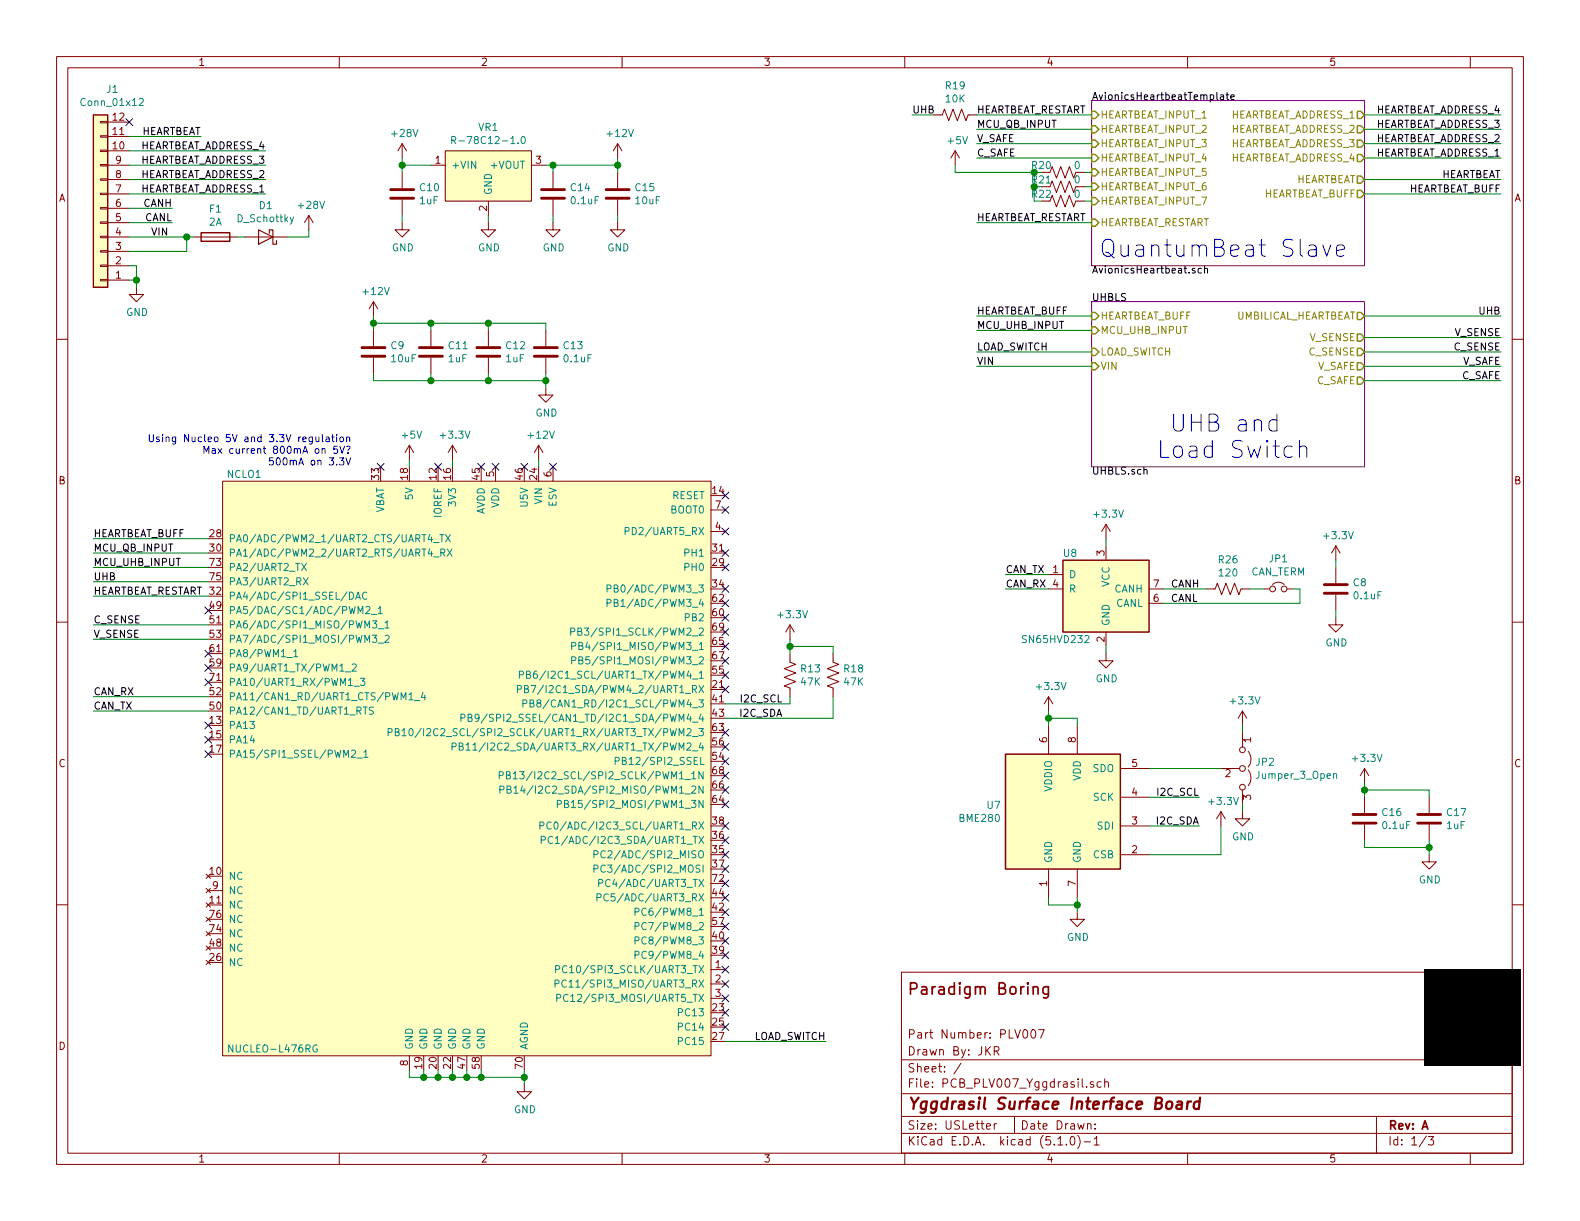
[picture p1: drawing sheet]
EESchema Schematic File Version 4
LIBS:PCB_PLV007_Yggdrasil-cache
EELAYER 29 0
EELAYER END
$Descr USLetter 11000 8500
encoding utf-8
Sheet 1 3
Title "Yggdrasil Surface Interface Board"
Date ""
Rev "A"
Comp ""
Comment1 "JKR"
Comment2 "PLV007"
Comment3 ""
Comment4 ""
$EndDescr
$Sheet
S 7600 700  1900 1150
U 5F94F01A
F0 "AvionicsHeartbeatTemplate" 50
F1 "AvionicsHeartbeat.sch" 50
F2 "HEARTBEAT_INPUT_1" I L 7600 800 50 
F3 "HEARTBEAT_INPUT_2" I L 7600 900 50 
F4 "HEARTBEAT_INPUT_3" I L 7600 1000 50 
F5 "HEARTBEAT_INPUT_4" I L 7600 1100 50 
F6 "HEARTBEAT_INPUT_5" I L 7600 1200 50 
F7 "HEARTBEAT_INPUT_6" I L 7600 1300 50 
F8 "HEARTBEAT_INPUT_7" I L 7600 1400 50 
F9 "HEARTBEAT_ADDRESS_1" O R 9500 800 50 
F10 "HEARTBEAT_ADDRESS_2" O R 9500 900 50 
F11 "HEARTBEAT_ADDRESS_3" O R 9500 1000 50 
F12 "HEARTBEAT_ADDRESS_4" O R 9500 1100 50 
F13 "HEARTBEAT" O R 9500 1250 50 
F14 "HEARTBEAT_RESTART" I L 7600 1550 50 
F15 "HEARTBEAT_BUFF" O R 9500 1350 50 
$EndSheet
Text Notes 7650 1800 0    118  ~ 0
QuantumBeat Slave
$Comp
L boringlib:NUCLEO-L476RG NCLO1
U 1 1
P 3250 5350
F 0 "NCLO1" H 1700 7400 50  0000 C CNN
F 1 "NUCLEO-L476RG" H 1900 3400 50  0000 C CNN
F 2 "BoringFootprints:ST_Nucleo-64" H 3200 4650 50  0001 C CNN
F 3 "https://www.st.com/resource/en/datasheet/stm32l476rg.pdf" H 3200 4650 50  0001 C CNN
	1    3250 5350
	1    0    0    -1  
$EndComp
$Comp
L Interface_CAN_LIN:SN65HVD232 U8
U 1 1
P 7700 4100
F 0 "U8" H 7450 4350 50  0000 C CNN
F 1 "SN65HVD232" H 7350 3750 50  0000 C CNN
F 2 "Package_SO:SOIC-8_3.9x4.9mm_P1.27mm" H 7700 3600 50  0001 C CNN
F 3 "http://www.ti.com/lit/ds/symlink/sn65hvd230.pdf" H 7600 4500 50  0001 C CNN
	1    7700 4100
	1    0    0    -1  
$EndComp
Text Label 7000 4000 0    50   ~ 0
CAN_TX
Wire Wire Line
	7000 4000 7300 4000
Text Label 7000 4100 0    50   ~ 0
CAN_RX
Wire Wire Line
	7000 4100 7300 4100
$Comp
L Device:R_US R26
U 1 1
P 8550 4100
F 0 "R26" V 8345 4100 50  0000 C CNN
F 1 "120" V 8436 4100 50  0000 C CNN
F 2 "" V 8590 4090 50  0001 C CNN
F 3 "~" H 8550 4100 50  0001 C CNN
	1    8550 4100
	0    1    1    0   
$EndComp
$Comp
L Device:Jumper_NC_Small JP1
U 1 1
P 8900 4100
F 0 "JP1" H 8900 4312 50  0000 C CNN
F 1 "CAN_TERM" H 8900 4221 50  0000 C CNN
F 2 "" H 8900 4100 50  0001 C CNN
F 3 "~" H 8900 4100 50  0001 C CNN
	1    8900 4100
	1    0    0    -1  
$EndComp
Wire Wire Line
	8700 4100 8800 4100
Wire Wire Line
	9000 4100 9050 4100
Wire Wire Line
	9050 4100 9050 4200
Wire Wire Line
	9050 4200 8100 4200
Wire Wire Line
	8400 4100 8100 4100
Text Label 8150 4100 0    50   ~ 0
CANH
Text Label 8150 4200 0    50   ~ 0
CANL
$Comp
L power:+3.3V #PWR0101
U 1 1
P 7700 3750
F 0 "#PWR0101" H 7700 3600 50  0001 C CNN
F 1 "+3.3V" H 7715 3923 50  0000 C CNN
F 2 "" H 7700 3750 50  0001 C CNN
F 3 "" H 7700 3750 50  0001 C CNN
	1    7700 3750
	1    0    0    -1  
$EndComp
Wire Wire Line
	7700 3750 7700 3800
Wire Wire Line
	7700 4500 7700 4550
$Comp
L power:GND #PWR0102
U 1 1
P 7700 4550
F 0 "#PWR0102" H 7700 4300 50  0001 C CNN
F 1 "GND" H 7705 4377 50  0000 C CNN
F 2 "" H 7700 4550 50  0001 C CNN
F 3 "" H 7700 4550 50  0001 C CNN
	1    7700 4550
	1    0    0    -1  
$EndComp
$Comp
L power:+3.3V #PWR0103
U 1 1
P 9300 3900
F 0 "#PWR0103" H 9300 3750 50  0001 C CNN
F 1 "+3.3V" H 9315 4073 50  0000 C CNN
F 2 "" H 9300 3900 50  0001 C CNN
F 3 "" H 9300 3900 50  0001 C CNN
	1    9300 3900
	1    0    0    -1  
$EndComp
$Comp
L power:GND #PWR0104
U 1 1
P 9300 4300
F 0 "#PWR0104" H 9300 4050 50  0001 C CNN
F 1 "GND" H 9305 4127 50  0000 C CNN
F 2 "" H 9300 4300 50  0001 C CNN
F 3 "" H 9300 4300 50  0001 C CNN
	1    9300 4300
	1    0    0    -1  
$EndComp
$Comp
L Device:C C8
U 1 1
P 9300 4100
F 0 "C8" H 9415 4146 50  0000 L CNN
F 1 "0.1uF" H 9415 4055 50  0000 L CNN
F 2 "" H 9338 3950 50  0001 C CNN
F 3 "~" H 9300 4100 50  0001 C CNN
	1    9300 4100
	1    0    0    -1  
$EndComp
Wire Wire Line
	9300 4250 9300 4300
Wire Wire Line
	9300 3950 9300 3900
NoConn ~ 2650 3250
NoConn ~ 3050 3250
NoConn ~ 3350 3250
NoConn ~ 3450 3250
NoConn ~ 3650 3250
NoConn ~ 3850 3250
Text Notes 2450 3250 2    50   ~ 0
Using Nucleo 5V and 3.3V regulation\nMax current 800mA on 5V?\n500mA on 3.3V
$Comp
L power:+12V #PWR0105
U 1 1
P 3750 3200
F 0 "#PWR0105" H 3750 3050 50  0001 C CNN
F 1 "+12V" H 3765 3373 50  0000 C CNN
F 2 "" H 3750 3200 50  0001 C CNN
F 3 "" H 3750 3200 50  0001 C CNN
	1    3750 3200
	1    0    0    -1  
$EndComp
Wire Wire Line
	3750 3200 3750 3250
Wire Wire Line
	3150 3200 3150 3250
Wire Wire Line
	2850 3200 2850 3250
$Comp
L power:+5V #PWR0106
U 1 1
P 2850 3200
F 0 "#PWR0106" H 2850 3050 50  0001 C CNN
F 1 "+5V" H 2865 3373 50  0000 C CNN
F 2 "" H 2850 3200 50  0001 C CNN
F 3 "" H 2850 3200 50  0001 C CNN
	1    2850 3200
	1    0    0    -1  
$EndComp
$Comp
L power:+3.3V #PWR0107
U 1 1
P 3150 3200
F 0 "#PWR0107" H 3150 3050 50  0001 C CNN
F 1 "+3.3V" H 3165 3373 50  0000 C CNN
F 2 "" H 3150 3200 50  0001 C CNN
F 3 "" H 3150 3200 50  0001 C CNN
	1    3150 3200
	1    0    0    -1  
$EndComp
Text Label 650  4850 0    50   ~ 0
CAN_RX
Wire Wire Line
	650  4850 1450 4850
Wire Wire Line
	1450 4950 650  4950
Text Label 650  4950 0    50   ~ 0
CAN_TX
$Comp
L Connector_Generic:Conn_01x12 J1
U 1 1
P 700 1450
F 0 "J1" H 618 625 50  0000 C CNN
F 1 "Conn_01x12" H 618 716 50  0000 C CNN
F 2 "" H 700 1450 50  0001 C CNN
F 3 "~" H 700 1450 50  0001 C CNN
	1    700  1450
	-1   0    0    1   
$EndComp
NoConn ~ 900  850 
$Comp
L power:GND #PWR0108
U 1 1
P 950 2000
F 0 "#PWR0108" H 950 1750 50  0001 C CNN
F 1 "GND" H 955 1827 50  0000 C CNN
F 2 "" H 950 2000 50  0001 C CNN
F 3 "" H 950 2000 50  0001 C CNN
	1    950  2000
	1    0    0    -1  
$EndComp
Wire Wire Line
	950  2000 950  1950
Wire Wire Line
	950  1850 900  1850
Wire Wire Line
	900  1950 950  1950
Connection ~ 950  1950
Wire Wire Line
	950  1950 950  1850
Text Label 1400 950  2    50   ~ 0
HEARTBEAT
Wire Wire Line
	1400 950  900  950 
Text Label 1850 1050 2    50   ~ 0
HEARTBEAT_ADDRESS_4
Wire Wire Line
	1850 1050 900  1050
Text Label 1850 1150 2    50   ~ 0
HEARTBEAT_ADDRESS_3
Wire Wire Line
	1850 1150 900  1150
Text Label 1850 1250 2    50   ~ 0
HEARTBEAT_ADDRESS_2
Wire Wire Line
	1850 1250 900  1250
Text Label 1850 1350 2    50   ~ 0
HEARTBEAT_ADDRESS_1
Wire Wire Line
	1850 1350 900  1350
Text Label 1200 1450 2    50   ~ 0
CANH
Text Label 1200 1550 2    50   ~ 0
CANL
Wire Wire Line
	1200 1550 900  1550
Wire Wire Line
	900  1450 1200 1450
Wire Wire Line
	900  1650 1300 1650
Wire Wire Line
	900  1750 1300 1750
Wire Wire Line
	1300 1750 1300 1650
Wire Wire Line
	1300 1650 1350 1650
Connection ~ 1300 1650
$Comp
L Device:Fuse F1
U 1 1
P 1500 1650
F 0 "F1" V 1303 1650 50  0000 C CNN
F 1 "2A" V 1394 1650 50  0000 C CNN
F 2 "" V 1430 1650 50  0001 C CNN
F 3 "~" H 1500 1650 50  0001 C CNN
	1    1500 1650
	0    1    1    0   
$EndComp
$Comp
L Device:D_Schottky D1
U 1 1
P 1850 1650
F 0 "D1" H 1850 1434 50  0000 C CNN
F 1 "D_Schottky" H 1850 1525 50  0000 C CNN
F 2 "" H 1850 1650 50  0001 C CNN
F 3 "~" H 1850 1650 50  0001 C CNN
	1    1850 1650
	-1   0    0    1   
$EndComp
Wire Wire Line
	1650 1650 1700 1650
Wire Wire Line
	2000 1650 2150 1650
Wire Wire Line
	2150 1650 2150 1600
Text Label 1050 1650 0    50   ~ 0
VIN
Text Label 650  3750 0    50   ~ 0
HEARTBEAT_BUFF
Wire Wire Line
	650  3750 1450 3750
$Comp
L power:GND #PWR0109
U 1 1
P 3650 7550
F 0 "#PWR0109" H 3650 7300 50  0001 C CNN
F 1 "GND" H 3655 7377 50  0000 C CNN
F 2 "" H 3650 7550 50  0001 C CNN
F 3 "" H 3650 7550 50  0001 C CNN
	1    3650 7550
	1    0    0    -1  
$EndComp
Wire Wire Line
	3650 7550 3650 7500
Wire Wire Line
	2850 7450 2850 7500
Wire Wire Line
	2850 7500 2950 7500
Connection ~ 3650 7500
Wire Wire Line
	3650 7500 3650 7450
Wire Wire Line
	3350 7500 3350 7450
Connection ~ 3350 7500
Wire Wire Line
	3350 7500 3650 7500
Wire Wire Line
	3250 7450 3250 7500
Connection ~ 3250 7500
Wire Wire Line
	3250 7500 3350 7500
Wire Wire Line
	3150 7450 3150 7500
Connection ~ 3150 7500
Wire Wire Line
	3150 7500 3250 7500
Wire Wire Line
	3050 7450 3050 7500
Connection ~ 3050 7500
Wire Wire Line
	3050 7500 3150 7500
Wire Wire Line
	2950 7450 2950 7500
Connection ~ 2950 7500
Wire Wire Line
	2950 7500 3050 7500
Text Label 10450 1350 2    50   ~ 0
HEARTBEAT_BUFF
Wire Wire Line
	10450 1350 9500 1350
Wire Wire Line
	9500 1250 10450 1250
Text Label 10450 1250 2    50   ~ 0
HEARTBEAT
Text Label 10450 800  2    50   ~ 0
HEARTBEAT_ADDRESS_4
Wire Wire Line
	10450 800  9500 800 
Text Label 10450 900  2    50   ~ 0
HEARTBEAT_ADDRESS_3
Wire Wire Line
	10450 900  9500 900 
Text Label 10450 1000 2    50   ~ 0
HEARTBEAT_ADDRESS_2
Wire Wire Line
	10450 1000 9500 1000
Text Label 10450 1100 2    50   ~ 0
HEARTBEAT_ADDRESS_1
Wire Wire Line
	10450 1100 9500 1100
Text Label 6350 800  0    50   ~ 0
UHB
Wire Wire Line
	6350 800  6500 800 
$Comp
L Device:R_US R19
U 1 1
P 6650 800
F 0 "R19" V 6445 800 50  0000 C CNN
F 1 "10K" V 6536 800 50  0000 C CNN
F 2 "" V 6690 790 50  0001 C CNN
F 3 "~" H 6650 800 50  0001 C CNN
	1    6650 800 
	0    1    1    0   
$EndComp
Text Label 6800 800  0    50   ~ 0
HEARTBEAT_RESTART
Wire Wire Line
	6800 800  7600 800 
Text Label 6800 1550 0    50   ~ 0
HEARTBEAT_RESTART
Wire Wire Line
	6800 1550 7600 1550
$Comp
L power:+28V #PWR0113
U 1 1
P 2150 1600
F 0 "#PWR0113" H 2150 1450 50  0001 C CNN
F 1 "+28V" H 2165 1773 50  0000 C CNN
F 2 "" H 2400 1650 50  0001 C CNN
F 3 "" H 2400 1650 50  0001 C CNN
	1    2150 1600
	1    0    0    -1  
$EndComp
Text Label 5450 5000 2    50   ~ 0
I2C_SDA
Text Label 5450 4900 2    50   ~ 0
I2C_SCL
$Comp
L Device:R_US R13
U 1 1
P 5500 4700
F 0 "R13" H 5568 4746 50  0000 L CNN
F 1 "47K" H 5568 4655 50  0000 L CNN
F 2 "" V 5540 4690 50  0001 C CNN
F 3 "~" H 5500 4700 50  0001 C CNN
	1    5500 4700
	1    0    0    -1  
$EndComp
Wire Wire Line
	5500 4900 5500 4850
Wire Wire Line
	5050 4900 5500 4900
Wire Wire Line
	5800 5000 5800 4850
Wire Wire Line
	5050 5000 5800 5000
$Comp
L Device:R_US R18
U 1 1
P 5800 4700
F 0 "R18" H 5868 4746 50  0000 L CNN
F 1 "47K" H 5868 4655 50  0000 L CNN
F 2 "" V 5840 4690 50  0001 C CNN
F 3 "~" H 5800 4700 50  0001 C CNN
	1    5800 4700
	1    0    0    -1  
$EndComp
Wire Wire Line
	5500 4550 5500 4500
Wire Wire Line
	5500 4500 5800 4500
Wire Wire Line
	5800 4500 5800 4550
Connection ~ 5500 4500
Wire Wire Line
	5500 4500 5500 4450
$Comp
L power:+3.3V #PWR0118
U 1 1
P 5500 4450
F 0 "#PWR0118" H 5500 4300 50  0001 C CNN
F 1 "+3.3V" H 5515 4623 50  0000 C CNN
F 2 "" H 5500 4450 50  0001 C CNN
F 3 "" H 5500 4450 50  0001 C CNN
	1    5500 4450
	1    0    0    -1  
$EndComp
Text Label 6800 900  0    50   ~ 0
MCU_QB_INPUT
Wire Wire Line
	6800 900  7600 900 
Text Label 650  3850 0    50   ~ 0
MCU_QB_INPUT
Wire Wire Line
	650  3850 1450 3850
Text Label 5750 7250 2    50   ~ 0
LOAD_SWITCH
Wire Wire Line
	5750 7250 5050 7250
$Comp
L Sensor:BME280 U7
U 1 1
P 7400 5650
F 0 "U7" H 6971 5696 50  0000 R CNN
F 1 "BME280" H 6971 5605 50  0000 R CNN
F 2 "Package_LGA:Bosch_LGA-8_2.5x2.5mm_P0.65mm_ClockwisePinNumbering" H 7400 5450 50  0001 C CNN
F 3 "https://ae-bst.resource.bosch.com/media/_tech/media/datasheets/BST-BME280_DS001-11.pdf" H 7400 5450 50  0001 C CNN
	1    7400 5650
	1    0    0    -1  
$EndComp
$Comp
L power:GND #PWR0121
U 1 1
P 7500 6350
F 0 "#PWR0121" H 7500 6100 50  0001 C CNN
F 1 "GND" H 7505 6177 50  0000 C CNN
F 2 "" H 7500 6350 50  0001 C CNN
F 3 "" H 7500 6350 50  0001 C CNN
	1    7500 6350
	1    0    0    -1  
$EndComp
Wire Wire Line
	7300 6250 7300 6300
Wire Wire Line
	7300 6300 7500 6300
Wire Wire Line
	7500 6300 7500 6250
Wire Wire Line
	7500 6300 7500 6350
Connection ~ 7500 6300
Wire Wire Line
	7500 5050 7500 5000
Wire Wire Line
	7500 5000 7300 5000
Wire Wire Line
	7300 5000 7300 5050
Wire Wire Line
	7300 5000 7300 4950
Connection ~ 7300 5000
$Comp
L power:+3.3V #PWR0122
U 1 1
P 7300 4950
F 0 "#PWR0122" H 7300 4800 50  0001 C CNN
F 1 "+3.3V" H 7315 5123 50  0000 C CNN
F 2 "" H 7300 4950 50  0001 C CNN
F 3 "" H 7300 4950 50  0001 C CNN
	1    7300 4950
	1    0    0    -1  
$EndComp
Text Label 8350 5550 2    50   ~ 0
I2C_SCL
Wire Wire Line
	8350 5550 8000 5550
Wire Wire Line
	8000 5750 8350 5750
Text Label 8350 5750 2    50   ~ 0
I2C_SDA
$Comp
L power:+3.3V #PWR0110
U 1 1
P 8500 5750
F 0 "#PWR0110" H 8500 5600 50  0001 C CNN
F 1 "+3.3V" H 8515 5923 50  0000 C CNN
F 2 "" H 8500 5750 50  0001 C CNN
F 3 "" H 8500 5750 50  0001 C CNN
	1    8500 5750
	1    0    0    -1  
$EndComp
Wire Wire Line
	8000 5950 8500 5950
Wire Wire Line
	8500 5950 8500 5750
$Comp
L power:+3.3V #PWR0111
U 1 1
P 8650 5050
F 0 "#PWR0111" H 8650 4900 50  0001 C CNN
F 1 "+3.3V" H 8665 5223 50  0000 C CNN
F 2 "" H 8650 5050 50  0001 C CNN
F 3 "" H 8650 5050 50  0001 C CNN
	1    8650 5050
	1    0    0    -1  
$EndComp
$Comp
L Jumper:Jumper_3_Open JP2
U 1 1
P 8650 5350
F 0 "JP2" V 8604 5437 50  0000 L CNN
F 1 "Jumper_3_Open" V 8695 5437 50  0000 L CNN
F 2 "" H 8650 5350 50  0001 C CNN
F 3 "~" H 8650 5350 50  0001 C CNN
	1    8650 5350
	0    1    1    0   
$EndComp
Wire Wire Line
	8000 5350 8500 5350
Wire Wire Line
	8650 5050 8650 5100
Wire Wire Line
	8650 5600 8650 5650
$Comp
L power:GND #PWR0112
U 1 1
P 8650 5650
F 0 "#PWR0112" H 8650 5400 50  0001 C CNN
F 1 "GND" H 8655 5477 50  0000 C CNN
F 2 "" H 8650 5650 50  0001 C CNN
F 3 "" H 8650 5650 50  0001 C CNN
	1    8650 5650
	1    0    0    -1  
$EndComp
$Comp
L power:+3.3V #PWR0114
U 1 1
P 9500 5450
F 0 "#PWR0114" H 9500 5300 50  0001 C CNN
F 1 "+3.3V" H 9515 5623 50  0000 C CNN
F 2 "" H 9500 5450 50  0001 C CNN
F 3 "" H 9500 5450 50  0001 C CNN
	1    9500 5450
	1    0    0    -1  
$EndComp
$Comp
L Device:C C16
U 1 1
P 9500 5700
F 0 "C16" H 9615 5746 50  0000 L CNN
F 1 "0.1uF" H 9615 5655 50  0000 L CNN
F 2 "" H 9538 5550 50  0001 C CNN
F 3 "~" H 9500 5700 50  0001 C CNN
	1    9500 5700
	1    0    0    -1  
$EndComp
Wire Wire Line
	9500 5850 9500 5900
Wire Wire Line
	9500 5550 9500 5500
$Comp
L power:GND #PWR0115
U 1 1
P 9950 5950
F 0 "#PWR0115" H 9950 5700 50  0001 C CNN
F 1 "GND" H 9955 5777 50  0000 C CNN
F 2 "" H 9950 5950 50  0001 C CNN
F 3 "" H 9950 5950 50  0001 C CNN
	1    9950 5950
	1    0    0    -1  
$EndComp
$Comp
L Device:C C17
U 1 1
P 9950 5700
F 0 "C17" H 10065 5746 50  0000 L CNN
F 1 "1uF" H 10065 5655 50  0000 L CNN
F 2 "" H 9988 5550 50  0001 C CNN
F 3 "~" H 9950 5700 50  0001 C CNN
	1    9950 5700
	1    0    0    -1  
$EndComp
Wire Wire Line
	9950 5850 9950 5900
Wire Wire Line
	9950 5550 9950 5500
Text Label 650  3950 0    50   ~ 0
MCU_UHB_INPUT
Wire Wire Line
	650  3950 1450 3950
Text Label 650  4450 0    50   ~ 0
V_SENSE
Wire Wire Line
	650  4450 1450 4450
Text Label 650  4350 0    50   ~ 0
C_SENSE
Wire Wire Line
	650  4350 1450 4350
$Sheet
S 7600 2100 1900 1150
U 5FC40E29
F0 "UHBLS" 50
F1 "UHBLS.sch" 50
F2 "UMBILICAL_HEARTBEAT" O R 9500 2200 50 
F3 "V_SENSE" O R 9500 2350 50 
F4 "C_SENSE" O R 9500 2450 50 
F5 "HEARTBEAT_BUFF" I L 7600 2200 50 
F6 "MCU_UHB_INPUT" I L 7600 2300 50 
F7 "LOAD_SWITCH" I L 7600 2450 50 
F8 "C_SAFE" O R 9500 2650 50 
F9 "V_SAFE" O R 9500 2550 50 
F10 "VIN" I L 7600 2550 50 
$EndSheet
Text Notes 8050 3200 0    118  ~ 0
 UHB and\nLoad Switch
Text Label 6800 2450 0    50   ~ 0
LOAD_SWITCH
Wire Wire Line
	6800 2450 7600 2450
Text Label 6800 2300 0    50   ~ 0
MCU_UHB_INPUT
Wire Wire Line
	6800 2300 7600 2300
Wire Wire Line
	7600 2200 6800 2200
Text Label 6800 2200 0    50   ~ 0
HEARTBEAT_BUFF
Text Label 10450 2200 2    50   ~ 0
UHB
Wire Wire Line
	10450 2200 9500 2200
Wire Wire Line
	9500 2350 10450 2350
Wire Wire Line
	10450 2450 9500 2450
Text Label 10450 2450 2    50   ~ 0
C_SENSE
Text Label 10450 2350 2    50   ~ 0
V_SENSE
Text Label 650  4050 0    50   ~ 0
UHB
Wire Wire Line
	650  4050 1450 4050
Wire Wire Line
	9950 5500 9500 5500
Connection ~ 9500 5500
Wire Wire Line
	9500 5500 9500 5450
Wire Wire Line
	9500 5900 9950 5900
Connection ~ 9950 5900
Wire Wire Line
	9950 5900 9950 5950
$Comp
L boringlib:R-78C12-1.0 VR1
U 1 1
P 3400 1150
F 0 "VR1" H 3400 1415 50  0000 C CNN
F 1 "R-78C12-1.0" H 3400 1324 50  0000 C CNN
F 2 "BoringFootprints:Recom_R-78c-1.0" H 3600 850 50  0001 C CNN
F 3 "https://recom-power.com/pdf/Innoline/R-78C-1.0.pdf" H 3600 850 50  0001 C CNN
	1    3400 1150
	1    0    0    -1  
$EndComp
$Comp
L power:+28V #PWR0116
U 1 1
P 2800 1100
F 0 "#PWR0116" H 2800 950 50  0001 C CNN
F 1 "+28V" H 2815 1273 50  0000 C CNN
F 2 "" H 3050 1150 50  0001 C CNN
F 3 "" H 3050 1150 50  0001 C CNN
	1    2800 1100
	1    0    0    -1  
$EndComp
Wire Wire Line
	2800 1100 2800 1150
Wire Wire Line
	3400 1500 3400 1550
Wire Wire Line
	3800 1150 3850 1150
Wire Wire Line
	4300 1150 4300 1100
$Comp
L power:+12V #PWR0117
U 1 1
P 4300 1100
F 0 "#PWR0117" H 4300 950 50  0001 C CNN
F 1 "+12V" H 4315 1273 50  0000 C CNN
F 2 "" H 4300 1100 50  0001 C CNN
F 3 "" H 4300 1100 50  0001 C CNN
	1    4300 1100
	1    0    0    -1  
$EndComp
$Comp
L power:GND #PWR0119
U 1 1
P 3400 1550
F 0 "#PWR0119" H 3400 1300 50  0001 C CNN
F 1 "GND" H 3405 1377 50  0000 C CNN
F 2 "" H 3400 1550 50  0001 C CNN
F 3 "" H 3400 1550 50  0001 C CNN
	1    3400 1550
	1    0    0    -1  
$EndComp
$Comp
L Device:C C14
U 1 1
P 3850 1350
F 0 "C14" H 3965 1396 50  0000 L CNN
F 1 "0.1uF" H 3965 1305 50  0000 L CNN
F 2 "" H 3888 1200 50  0001 C CNN
F 3 "~" H 3850 1350 50  0001 C CNN
	1    3850 1350
	1    0    0    -1  
$EndComp
Wire Wire Line
	3850 1200 3850 1150
Connection ~ 3850 1150
Wire Wire Line
	3850 1150 4300 1150
$Comp
L Device:C C15
U 1 1
P 4300 1350
F 0 "C15" H 4415 1396 50  0000 L CNN
F 1 "10uF" H 4415 1305 50  0000 L CNN
F 2 "" H 4338 1200 50  0001 C CNN
F 3 "~" H 4300 1350 50  0001 C CNN
	1    4300 1350
	1    0    0    -1  
$EndComp
Wire Wire Line
	4300 1200 4300 1150
Connection ~ 4300 1150
Wire Wire Line
	3850 1500 3850 1550
Wire Wire Line
	4300 1500 4300 1550
$Comp
L power:GND #PWR0120
U 1 1
P 3850 1550
F 0 "#PWR0120" H 3850 1300 50  0001 C CNN
F 1 "GND" H 3855 1377 50  0000 C CNN
F 2 "" H 3850 1550 50  0001 C CNN
F 3 "" H 3850 1550 50  0001 C CNN
	1    3850 1550
	1    0    0    -1  
$EndComp
$Comp
L power:GND #PWR0123
U 1 1
P 4300 1550
F 0 "#PWR0123" H 4300 1300 50  0001 C CNN
F 1 "GND" H 4305 1377 50  0000 C CNN
F 2 "" H 4300 1550 50  0001 C CNN
F 3 "" H 4300 1550 50  0001 C CNN
	1    4300 1550
	1    0    0    -1  
$EndComp
$Comp
L Device:C C10
U 1 1
P 2800 1350
F 0 "C10" H 2915 1396 50  0000 L CNN
F 1 "1uF" H 2915 1305 50  0000 L CNN
F 2 "" H 2838 1200 50  0001 C CNN
F 3 "~" H 2800 1350 50  0001 C CNN
	1    2800 1350
	1    0    0    -1  
$EndComp
Wire Wire Line
	2800 1200 2800 1150
Connection ~ 2800 1150
Wire Wire Line
	2800 1150 3000 1150
Wire Wire Line
	2800 1500 2800 1550
$Comp
L power:GND #PWR0124
U 1 1
P 2800 1550
F 0 "#PWR0124" H 2800 1300 50  0001 C CNN
F 1 "GND" H 2805 1377 50  0000 C CNN
F 2 "" H 2800 1550 50  0001 C CNN
F 3 "" H 2800 1550 50  0001 C CNN
	1    2800 1550
	1    0    0    -1  
$EndComp
Text Label 650  4150 0    50   ~ 0
HEARTBEAT_RESTART
Wire Wire Line
	650  4150 1450 4150
Wire Wire Line
	6800 1000 7600 1000
Wire Wire Line
	6800 1100 7600 1100
Wire Wire Line
	7600 1400 7550 1400
Wire Wire Line
	7550 1200 7600 1200
Wire Wire Line
	7600 1300 7550 1300
$Comp
L Device:R_US R20
U 1 1
P 7400 1200
F 0 "R20" V 7350 1050 50  0000 C CNN
F 1 "0" V 7350 1300 50  0000 C CNN
F 2 "" V 7440 1190 50  0001 C CNN
F 3 "~" H 7400 1200 50  0001 C CNN
	1    7400 1200
	0    1    1    0   
$EndComp
$Comp
L Device:R_US R21
U 1 1
P 7400 1300
F 0 "R21" V 7350 1150 50  0000 C CNN
F 1 "0" V 7350 1400 50  0000 C CNN
F 2 "" V 7440 1290 50  0001 C CNN
F 3 "~" H 7400 1300 50  0001 C CNN
	1    7400 1300
	0    1    1    0   
$EndComp
$Comp
L Device:R_US R22
U 1 1
P 7400 1400
F 0 "R22" V 7350 1250 50  0000 C CNN
F 1 "0" V 7350 1500 50  0000 C CNN
F 2 "" V 7440 1390 50  0001 C CNN
F 3 "~" H 7400 1400 50  0001 C CNN
	1    7400 1400
	0    1    1    0   
$EndComp
Wire Wire Line
	7250 1200 7200 1200
Wire Wire Line
	7250 1400 7200 1400
Wire Wire Line
	7200 1400 7200 1300
Connection ~ 7200 1200
Wire Wire Line
	7250 1300 7200 1300
Connection ~ 7200 1300
Wire Wire Line
	7200 1300 7200 1200
Wire Wire Line
	6650 1200 6650 1150
Wire Wire Line
	6650 1200 7200 1200
$Comp
L power:+5V #PWR0125
U 1 1
P 6650 1150
F 0 "#PWR0125" H 6650 1000 50  0001 C CNN
F 1 "+5V" H 6665 1323 50  0000 C CNN
F 2 "" H 6650 1150 50  0001 C CNN
F 3 "" H 6650 1150 50  0001 C CNN
	1    6650 1150
	1    0    0    -1  
$EndComp
Wire Wire Line
	9500 2550 10450 2550
Wire Wire Line
	10450 2650 9500 2650
Text Label 10450 2650 2    50   ~ 0
C_SAFE
Text Label 10450 2550 2    50   ~ 0
V_SAFE
Text Label 6800 1000 0    50   ~ 0
V_SAFE
Text Label 6800 1100 0    50   ~ 0
C_SAFE
$Comp
L power:+12V #PWR0126
U 1 1
P 2600 2200
F 0 "#PWR0126" H 2600 2050 50  0001 C CNN
F 1 "+12V" H 2615 2373 50  0000 C CNN
F 2 "" H 2600 2200 50  0001 C CNN
F 3 "" H 2600 2200 50  0001 C CNN
	1    2600 2200
	1    0    0    -1  
$EndComp
Wire Wire Line
	3400 2650 3000 2650
Connection ~ 3400 2650
Wire Wire Line
	3000 2650 2600 2650
Connection ~ 3000 2650
Wire Wire Line
	3800 2650 3800 2700
Connection ~ 3800 2650
Wire Wire Line
	3800 2650 3400 2650
Connection ~ 2600 2250
Wire Wire Line
	2600 2250 2600 2200
Connection ~ 3400 2250
Wire Wire Line
	3800 2250 3800 2300
Wire Wire Line
	3400 2250 3800 2250
Connection ~ 3000 2250
Wire Wire Line
	3400 2250 3400 2300
Wire Wire Line
	3000 2250 3400 2250
Wire Wire Line
	3000 2250 3000 2300
Wire Wire Line
	2600 2250 3000 2250
Wire Wire Line
	3400 2600 3400 2650
$Comp
L Device:C C12
U 1 1
P 3400 2450
F 0 "C12" H 3515 2496 50  0000 L CNN
F 1 "1uF" H 3515 2405 50  0000 L CNN
F 2 "" H 3438 2300 50  0001 C CNN
F 3 "~" H 3400 2450 50  0001 C CNN
	1    3400 2450
	1    0    0    -1  
$EndComp
Wire Wire Line
	3000 2600 3000 2650
$Comp
L Device:C C11
U 1 1
P 3000 2450
F 0 "C11" H 3115 2496 50  0000 L CNN
F 1 "1uF" H 3115 2405 50  0000 L CNN
F 2 "" H 3038 2300 50  0001 C CNN
F 3 "~" H 3000 2450 50  0001 C CNN
	1    3000 2450
	1    0    0    -1  
$EndComp
Wire Wire Line
	2600 2600 2600 2650
Wire Wire Line
	2600 2300 2600 2250
$Comp
L Device:C C9
U 1 1
P 2600 2450
F 0 "C9" H 2715 2496 50  0000 L CNN
F 1 "10uF" H 2715 2405 50  0000 L CNN
F 2 "" H 2638 2300 50  0001 C CNN
F 3 "~" H 2600 2450 50  0001 C CNN
	1    2600 2450
	1    0    0    -1  
$EndComp
$Comp
L power:GND #PWR0127
U 1 1
P 3800 2700
F 0 "#PWR0127" H 3800 2450 50  0001 C CNN
F 1 "GND" H 3805 2527 50  0000 C CNN
F 2 "" H 3800 2700 50  0001 C CNN
F 3 "" H 3800 2700 50  0001 C CNN
	1    3800 2700
	1    0    0    -1  
$EndComp
Wire Wire Line
	3800 2600 3800 2650
$Comp
L Device:C C13
U 1 1
P 3800 2450
F 0 "C13" H 3915 2496 50  0000 L CNN
F 1 "0.1uF" H 3915 2405 50  0000 L CNN
F 2 "" H 3838 2300 50  0001 C CNN
F 3 "~" H 3800 2450 50  0001 C CNN
	1    3800 2450
	1    0    0    -1  
$EndComp
NoConn ~ 5050 3450
NoConn ~ 5050 3550
NoConn ~ 5050 3700
NoConn ~ 5050 3850
NoConn ~ 5050 3950
NoConn ~ 5050 4100
NoConn ~ 5050 4200
NoConn ~ 5050 4300
NoConn ~ 5050 4400
NoConn ~ 5050 4500
NoConn ~ 5050 4600
NoConn ~ 5050 4700
NoConn ~ 5050 4800
NoConn ~ 5050 5100
NoConn ~ 5050 5200
NoConn ~ 5050 5300
NoConn ~ 5050 5400
NoConn ~ 5050 5500
NoConn ~ 5050 5600
NoConn ~ 5050 5750
NoConn ~ 5050 5850
NoConn ~ 5050 5950
NoConn ~ 5050 6050
NoConn ~ 5050 6150
NoConn ~ 5050 6250
NoConn ~ 5050 6350
NoConn ~ 5050 6450
NoConn ~ 5050 6550
NoConn ~ 5050 6650
NoConn ~ 5050 6750
NoConn ~ 5050 6850
NoConn ~ 5050 6950
NoConn ~ 5050 7050
NoConn ~ 5050 7150
NoConn ~ 1450 4250
NoConn ~ 1450 4550
NoConn ~ 1450 4650
NoConn ~ 1450 4750
NoConn ~ 1450 5050
NoConn ~ 1450 5150
NoConn ~ 1450 5250
Text Label 6800 2550 0    50   ~ 0
VIN
Wire Wire Line
	6800 2550 7600 2550
$EndSCHEMATC
